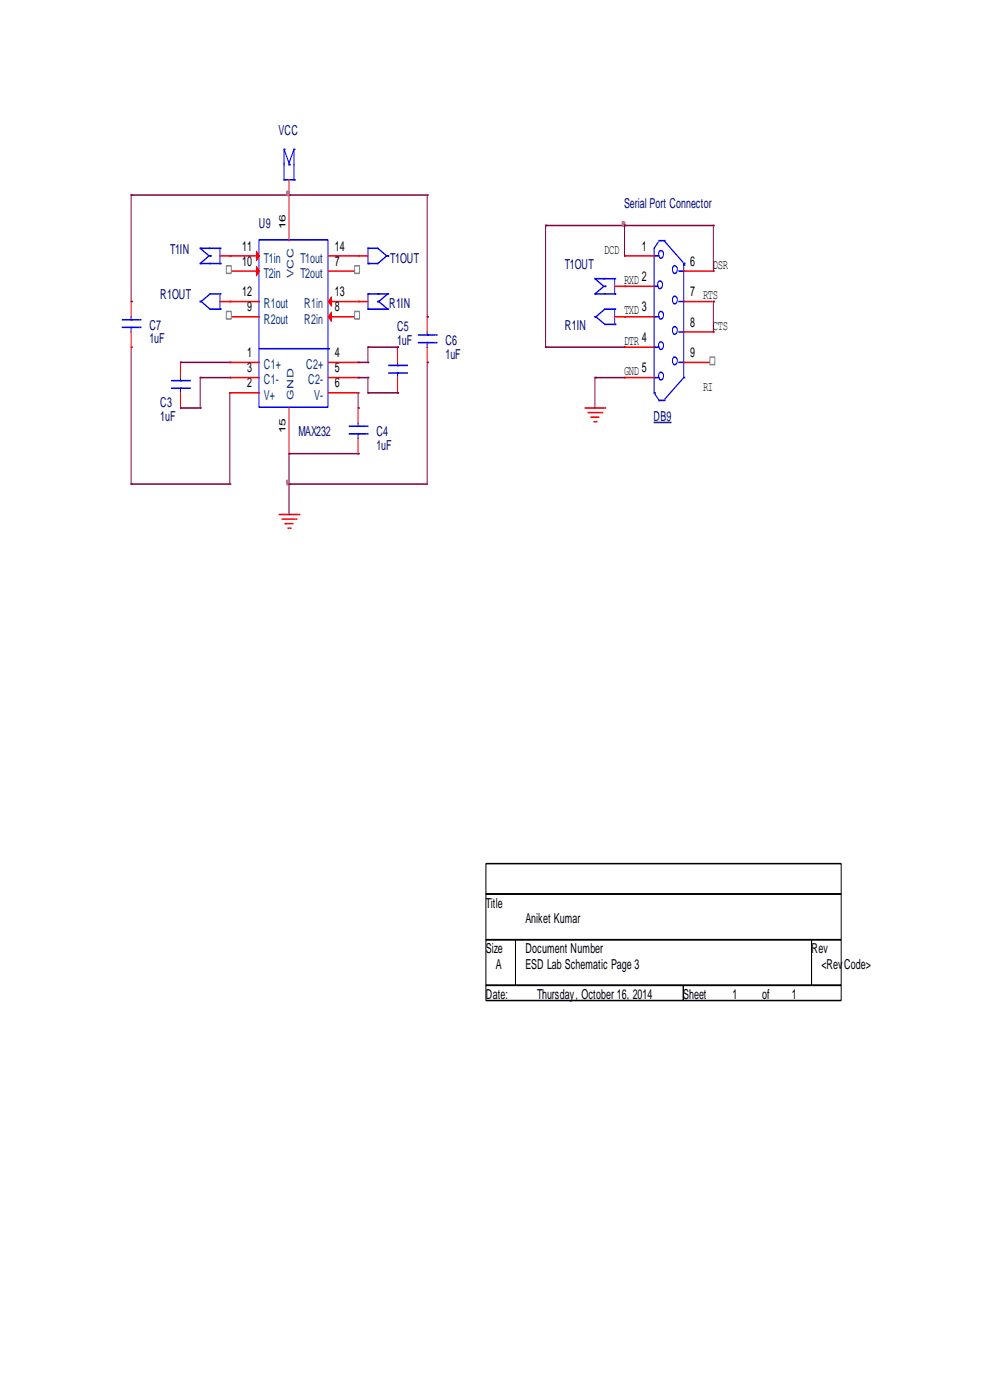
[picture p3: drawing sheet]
<svg xmlns="http://www.w3.org/2000/svg" width="210mm" height="297mm" viewBox="0 0 210 297" stroke-linecap="round" stroke-linejoin="round" font-family="sans-serif">
<g fill="none" stroke="#00f" stroke-width=".26">
<path d="M60.3 31.7h.1M60.3 38.1h.1M60.3 32v5.8M60.3 38.1h1.8M60.3 31.7l1 2.9 1-2.9M61.3 34.9h.1M62.3 31.7h.1M62.3 38.1h.1M62.3 32v5.8M138.7 54.3h.1M138.9 54.3h.9M139.6 51.4l-.9 1.3v30.3"/>
<path d="M139.7 59.7a.55 .55 0 0 1 .6 0 .55 .55 0 0 1 .2 .6 .75 .75 0 0 1-.6 .9 1.07 1.07 0 0 1-.2-1.5zM139.8 51.1h.1M139.8 51.1h.8M139.9 53.3a.55 .55 0 0 1 .6 0 .55 .55 0 0 1 .2 .5 .75 .75 0 0 1-.6 1 1.07 1.07 0 0 1-.2-1.5zM140.8 51.1h.1M140.8 51.1l4 4.5M142.8 56.5a.55 .55 0 0 1 .6 0 .55 .55 0 0 1 .3 .5 .75 .75 0 0 1-.7 1 1.07 1.07 0 0 1-.2-1.5zM144 57.5h.8M145 57.5h.1M145 55.9h.1M145 56.2h.1M145 56.2v23.6"/>
<path d="M138.7 60.7h.1M138.7 67.2h.1M138.7 73.7h.1M138.9 60.7h.7M138.9 67.2h.9M138.9 73.7h.9M139.9 66.2a.55 .55 0 0 1 .6 0 .55 .55 0 0 1 .2 .5 .75 .75 0 0 1-.6 1 1.08 1.08 0 0 1-.2-1.5zM139.9 72.6a.55 .55 0 0 1 .6 0 .55 .55 0 0 1 .2 .6 .75 .75 0 0 1-.6 .9 1.07 1.07 0 0 1-.2-1.5zM139.9 79.1a.55 .55 0 0 1 .6 0 .55 .55 0 0 1 .2 .5 .75 .75 0 0 1-.6 1 1.07 1.07 0 0 1-.2-1.5zM142.8 75.8a.55 .55 0 0 1 .6 .1 .55 .55 0 0 1 .3 .5 .75 .75 0 0 1-.7 1 1.07 1.07 0 0 1-.2-1.6zM142.8 69.4a.55 .55 0 0 1 .6 0 .55 .55 0 0 1 .3 .5 .75 .75 0 0 1-.7 1 1.07 1.07 0 0 1-.2-1.5zM142.8 62.9a.55 .55 0 0 1 .6 .1 .55 .55 0 0 1 .3 .5 .75 .75 0 0 1-.7 1 1.07 1.07 0 0 1-.2-1.6z"/>
<path d="M144 70.4h.8M144 64h.8M144 76.9h.8M145 70.4h.1M145 64h.1M145 76.9h.1M138.7 80.1h.1M138.7 83.3h.1M138.9 80.1h.9M138.9 83.7l.9 1.2M139.8 84.9h.1M140 84.9h.8"/>
<path d="M140.8 84.9h.1M145 80.1h.1M145 80.1l-4 4.5"/>
</g>
<g fill="none" stroke="#f00" stroke-width=".26">
<path d="M61.3 38.1v3M61.3 41.4h.1M132.5 54.3h.1M132.7 54.3h6M145 57.5h6.1M151.3 57.5h.1M132.5 60.7h.1M132.5 67.2h.1M132.5 73.7h.1M132.7 60.7h6M132.7 67.2h6M132.7 73.7h6"/>
<path d="M145 64h6.1M145 70.4h6.1M145 76.9h6.1M151.3 64h.1M151.3 70.4h.1M151.3 76.9h.1M132.5 80.1h.1M132.7 80.1h6"/>
</g>
<path d="M138.6 89.6h3.8" fill="none" stroke="#000080" stroke-width=".26"/>
<path d="M150.6 75.8h1v1.6h-1z" fill-rule="evenodd" fill="#fff" stroke="#808080" stroke-width=".26"/>
<g fill="none" stroke="#f00" stroke-width=".26">
<path d="M48.7 54.3h.1M48.7 57.5h.1M48.9 54.3h6.1M48.9 57.5h6.1M48.7 76.9h.1M48.9 76.9h6.1M69.7 76.9h6M75.9 76.9h.1M130.4 60.7h1.9M130.4 67.2h1.9M132.5 60.7h.1M132.5 67.2h.1"/>
<path d="M48.7 83.3h.1M48.7 80.1h.1M48.9 83.3h6.1M48.9 80.1h6.1M69.7 83.3h6M69.7 80.1h6M75.9 83.3h.1M75.9 80.1h.1M124.1 86.6h4M124.7 87.5h2.7M125.3 88.5h.1M125.6 88.5h1.4"/>
<path d="M126 89.5h.2M126.4 89.5h.1M127.6 87.5h.1M128.3 86.6h.1"/>
</g>
<g fill="none" stroke="#800040" stroke-width=".26">
<path d="M115.7 47.8h.1M115.7 48.2v25.5M115.9 47.8h16.6M132.5 47.8h.1M132.5 48.2v6.1M132.7 47.8h18.6M151.3 47.8h.1M151.3 48.2v9.3M115.7 73.7h.1M115.9 73.7h16.6M151.3 64h.1M151.3 64.3v6.1"/>
<path d="M126.2 80.1h.1M126.2 80.4v6.2M126.4 80.1h6.1"/>
</g>
<path d="M132 47a.39 .39 0 0 1 .6 .4l-.3 .5-.2 .1-.2-.3z" fill-rule="evenodd" fill="#f0f" stroke="#f0f" stroke-width=".26"/>
<g fill="none" stroke="#00f" stroke-width=".26">
<path d="M54.9 50.9h14.7v35.5h-14.7zM126.2 59.1h.1M126.2 59.1l1.9 1.6-1.9 1.7M126.4 59.1h3.8M130.4 59.1h.1M130.4 59.1v2.9M55 74h14.5M69.7 74h.1M126.2 62.4h.1M126.2 67.2h.1M126.4 62.4h3.8M128.3 60.7h.1"/>
<path d="M130.2 65.6h-1.9l-1.9 1.6 1.9 1.6h1.9M130.4 62.4h.1M130.4 65.6h.1M130.4 68.8h.1M130.4 65.6v2.9"/>
</g>
<path d="M103.1 183.2h75.3v6.5h-75.3zM103.1 189.7h75.3v9.7h-75.3zM103.1 199.4h6.2v9.6h-6.2zM109.3 199.4h62.8v9.6h-62.8zM172.1 199.4h6.3v9.6h-6.3zM103.1 209h41.8v3.3h-41.8zM144.9 209h33.5v3.3h-33.5z" fill="none" stroke="#000" stroke-width=".26"/>
<g fill="#f00" stroke="#f00" stroke-width=".26">
<path d="M54.4 53.3l.6 1-.6 1z"/>
<path d="M54.4 56.5l.6 1-.6 1z"/>
</g>
<path d="M48 56.4h1.1v1.6h-1.1z" fill-rule="evenodd" fill="#fff" stroke="#808080" stroke-width=".26"/>
<g fill="#f00" stroke="#f00" stroke-width=".26">
<path d="M70.3 63v1.9l-.6-.9z"/>
<path d="M70.3 66.2v2l-.6-1z"/>
</g>
<path d="M69.7 64h6M69.7 67.2h6M75.9 64h.1M75.9 67.2h.1" fill="none" stroke="#f00" stroke-width=".26"/>
<path d="M75.2 66.1h1.1v1.6h-1.1z" fill-rule="evenodd" fill="#fff" stroke="#808080" stroke-width=".26"/>
<path d="M69.7 54.3h6M69.7 57.5h6M75.9 54.3h.1M75.9 57.5h.1" fill="none" stroke="#f00" stroke-width=".26"/>
<path d="M75.2 56.4h1.1v1.6h-1.1z" fill-rule="evenodd" fill="#fff" stroke="#808080" stroke-width=".26"/>
<path d="M48.7 64h.1M48.7 67.2h.1M48.9 64h6.1M48.9 67.2h6.1" fill="none" stroke="#f00" stroke-width=".26"/>
<path d="M48 66.1h1.1v1.6h-1.1z" fill-rule="evenodd" fill="#fff" stroke="#808080" stroke-width=".26"/>
<g fill="none" stroke="#f00" stroke-width=".26">
<path d="M46.6 54.3h1.9M48.7 54.3h.1M61.3 41.4h.1M61.3 41.7v9.4M75.9 54.3h.1M76.2 54.3h1.8M27.8 64h.1M27.8 73.7h.1M27.8 64.3v2.9M27.8 70.4v2.9M38.3 76.9h.1M38.3 77.2v2.9"/>
<path d="M46.6 64h1.9M48.7 64h.1M75.9 64h.1M76.2 64h1.8M84.3 73.7h.1M84.3 74v2.9M90.6 67.2h.1M90.6 76.9h.1M90.6 67.5v2.9M90.6 73.7v2.9M38.3 86.6h.1M38.3 83.3v2.9"/>
<path d="M61.3 96.2h.1M61.3 86.6v9.3M75.9 86.6h.1M75.9 96.2h.1M75.9 86.9v2.9M75.9 93v2.9M84.3 83.3h.1M84.3 80.1v2.9M59.2 109.2h4M59.8 110.1h2.8M60.5 111.1h.1M60.7 111.1h1.4"/>
<path d="M61.1 112.1h.2M61.5 112.1h.1M62.8 110.1h.1M63.4 109.2h.1"/>
</g>
<g fill="none" stroke="#00f" stroke-width=".26">
<path d="M42.5 52.7h.1M42.5 55.9h.1M42.5 52.7l1.8 1.6-1.8 1.6M42.7 52.7h3.7M42.7 55.9h3.7M44.6 54.3h.1M46.6 52.7h.1M46.6 55.9h.1M46.6 52.7v2.9M78 52.7h.1M78 55.9h.1M78 52.7v2.9"/>
<path d="M78.3 52.7h1.8l1.9 1.6-1.9 1.6h-1.8M82.2 54.3h.1M25.9 69.5h3.6M25.9 67.8h3.6M27.8 67.8h.1M27.8 69.5h.1M27.8 67.2v.3M27.8 69.8v.6M29.7 69.5h.1M29.7 67.8h.1M42.5 64h.1M46.4 62.4h-1.8l-1.9 1.6 1.9 1.6h1.8"/>
<path d="M46.6 62.4h.1M46.6 65.6h.1M46.6 62.4v2.9M78 62.4h.1M78 65.6h.1M78 62.4v2.9M78.3 62.4h3.7M78.3 65.6h3.7M80.1 64h.1M82.2 62.4h.1M82.2 65.6h.1M82.2 62.4l-1.9 1.6 1.9 1.6"/>
<path d="M82.4 79.1h3.6M82.4 77.5h3.6M84.3 77.5h.1M84.3 79.1h.1M84.3 76.9v.3M84.3 79.5v.6M86.2 79.1h.1M86.2 77.5h.1M88.7 72.7h3.6M88.7 71.1h3.6M90.6 71.1h.1M90.6 72.7h.1"/>
<path d="M90.6 70.4v.3M90.6 73v.7M92.5 72.7h.1M92.5 71.1h.1M36.4 82.4h3.5M36.4 80.8h3.5M38.3 80.8h.1M38.3 82.4h.1M38.3 80.1v.3M38.3 82.7v.6M40.2 82.4h.1M40.2 80.8h.1"/>
<path d="M74.1 92.1h3.5M74.1 90.4h3.5M75.9 90.4h.1M75.9 92.1h.1M75.9 89.8v.3M75.9 92.4v.6M77.8 92.1h.1M77.8 90.4h.1"/>
</g>
<g fill="none" stroke="#800040" stroke-width=".26">
<path d="M27.8 41.4h.1M27.8 41.4v22.3M28 41.4h62.4M90.6 41.4h.1M90.6 41.4v25.5M27.8 73.7h.1M27.8 64h.1M27.8 74v28.7M38.3 76.9h10.2M48.7 76.9h.1M75.9 76.9h1.9M78 73.7h.1"/>
<path d="M78 76.9h.1M78 74v2.9M78 73.7h6.1M84.3 73.7h.1M90.6 76.9h.1M90.6 67.2h.1M90.6 77.2v25.5h-29.1M38.3 86.6h3.9M42.5 80.1h.1M42.5 86.6h.1M42.5 80.1h6M42.5 80.4v6.2"/>
<path d="M48.7 80.1h.1M48.7 83.3v19.1M75.7 96.2h-14.4v6.2M75.9 86.6h.1M75.9 96.2h.1M75.9 80.1h1.9M75.9 83.3v2.9M78 83.3h.1M78 80.1h.1M78 80.1v2.9M78 83.3h6.1M84.3 83.3h.1"/>
<path d="M27.8 102.7h.1M28 102.7h20.7M48.7 102.7h.1M61.3 102.7h.1M61.3 109.2h.1M61.3 102.7v6.1"/>
</g>
<g fill="#f0f" stroke="#f0f" stroke-width=".26">
<path d="M60.8 101.9a.39 .39 0 0 1 .6 .3l-.2 .6-.2 .1-.2-.4z" fill-rule="evenodd"/>
<path d="M60.8 40.6a.39 .39 0 0 1 .6 .3l-.2 .5-.2 .1-.2-.3z" fill-rule="evenodd"/>
</g>
<g font-size="2.9" fill="#000080">
<text x="59.1" y="28.6">VCC</text>
<text x="132.4" y="44.1">Serial Port Connector</text>
<text x="36.1" y="53.8">T1IN</text>
<text x="54.9" y="48.3">U9</text>
<text x="82.7" y="55.7">T1OUT</text>
<text x="119.8" y="57">T1OUT</text>
<text x="34" y="63.5">R1OUT</text>
<text x="82.5" y="65.4">R1IN</text>
<text x="31.7" y="69.9">C7</text>
<text x="84.2" y="70.3">C5</text>
<text x="119.8" y="69.9">R1IN</text>
<text x="31.7" y="72.8">1uF</text>
<text x="84.2" y="73.2">1uF</text>
<text x="94.5" y="76.1">1uF</text>
<text x="94.5" y="73.2">C6</text>
<text x="34" y="89.3">1uF</text>
<text x="34" y="86.4">C3</text>
<text x="138.6" y="89.3">DB9</text>
<text x="63.3" y="92.5">MAX232</text>
<text x="79.8" y="95.4">1uF</text>
<text x="79.8" y="92.5">C4</text>
</g>
<g font-size="2.9">
<text x="51.4" y="53.2">11</text>
<text x="71" y="53.2">14</text>
<text x="128.2" y="53.8">DCD</text>
<text x="136.1" y="53.2">1</text>
<text x="51.4" y="56.4">10</text>
<text x="71" y="56.4">7</text>
<text x="146.4" y="56.4">6</text>
<text x="151.2" y="57">DSR</text>
<text x="51.4" y="62.8">12</text>
<text x="71" y="62.8">13</text>
<text x="132.4" y="60.3">RXD 2</text>
<text x="146.4" y="62.8">7 RTS</text>
<text x="52.4" y="66.1">9</text>
<text x="71" y="66.1">8</text>
<text x="132.4" y="66.7">TXD 3</text>
<text x="146.4" y="69.3">8</text>
<text x="151.2" y="69.9">CTS</text>
<text x="52.4" y="75.8">1</text>
<text x="71" y="75.8">4</text>
<text x="132.4" y="73.2">DTR 4</text>
<text x="146.4" y="75.8">9</text>
<text x="52.4" y="82.2">2</text>
<text x="52.4" y="79">3</text>
<text x="71" y="82.2">6</text>
<text x="71" y="79">5</text>
<text x="132.4" y="79.6">GND 5</text>
<text x="149.1" y="82.8">RI</text>
<text x="103.1" y="192.6">Title</text>
<text x="111.4" y="195.8">Aniket Kumar</text>
<text x="103.1" y="202.3">Size</text>
<text x="111.4" y="202.3">Document Number</text>
<text x="172.1" y="202.3">Rev</text>
<text x="105.1" y="205.5">A</text>
<text x="111.4" y="205.5">ESD Lab Schematic Page 3</text>
<text x="174.2" y="205.5">&lt;RevCode&gt;</text>
<text x="103.1" y="211.9">Date:</text>
<text x="113.9" y="211.9">Thursday, October 16, 2014</text>
<text x="144.9" y="211.9">Sheet</text>
<text x="155.4" y="211.9">1</text>
<text x="161.7" y="211.9">of</text>
<text x="167.9" y="211.9">1</text>
</g>
<g font-size="2.9" fill="#004080">
<text x="56" y="55.7">T1in</text>
<text x="56" y="59">T2in</text>
<text x="63.7" y="55.7">T1out</text>
<text x="63.7" y="59">T2out</text>
<text x="56" y="65.4">R1out</text>
<text x="64.5" y="65.4">R1in</text>
<text x="56" y="68.7">R2out</text>
<text x="64.5" y="68.7">R2in</text>
<text x="56" y="78.3">C1+</text>
<text x="56" y="81.6">C1-</text>
<text x="65" y="78.3">C2+</text>
<text x="65.4" y="81.6">C2-</text>
<text x="56" y="84.8">V+</text>
<text x="66.6" y="84.8">V-</text>
</g>
<g font-size="1.9">
<text x="60.6" y="48.6" transform="rotate(-90 60.6 48.6)">16</text>
<text x="60.6" y="91.9" transform="rotate(-90 60.6 91.9)">15</text>
</g>
<g font-size="1.9" fill="#004080">
<text x="62.2" y="59" transform="rotate(-90 62.2 59)">VCC</text>
<text x="62.2" y="84.8" transform="rotate(-90 62.2 84.8)">GND</text>
</g>
</svg>
